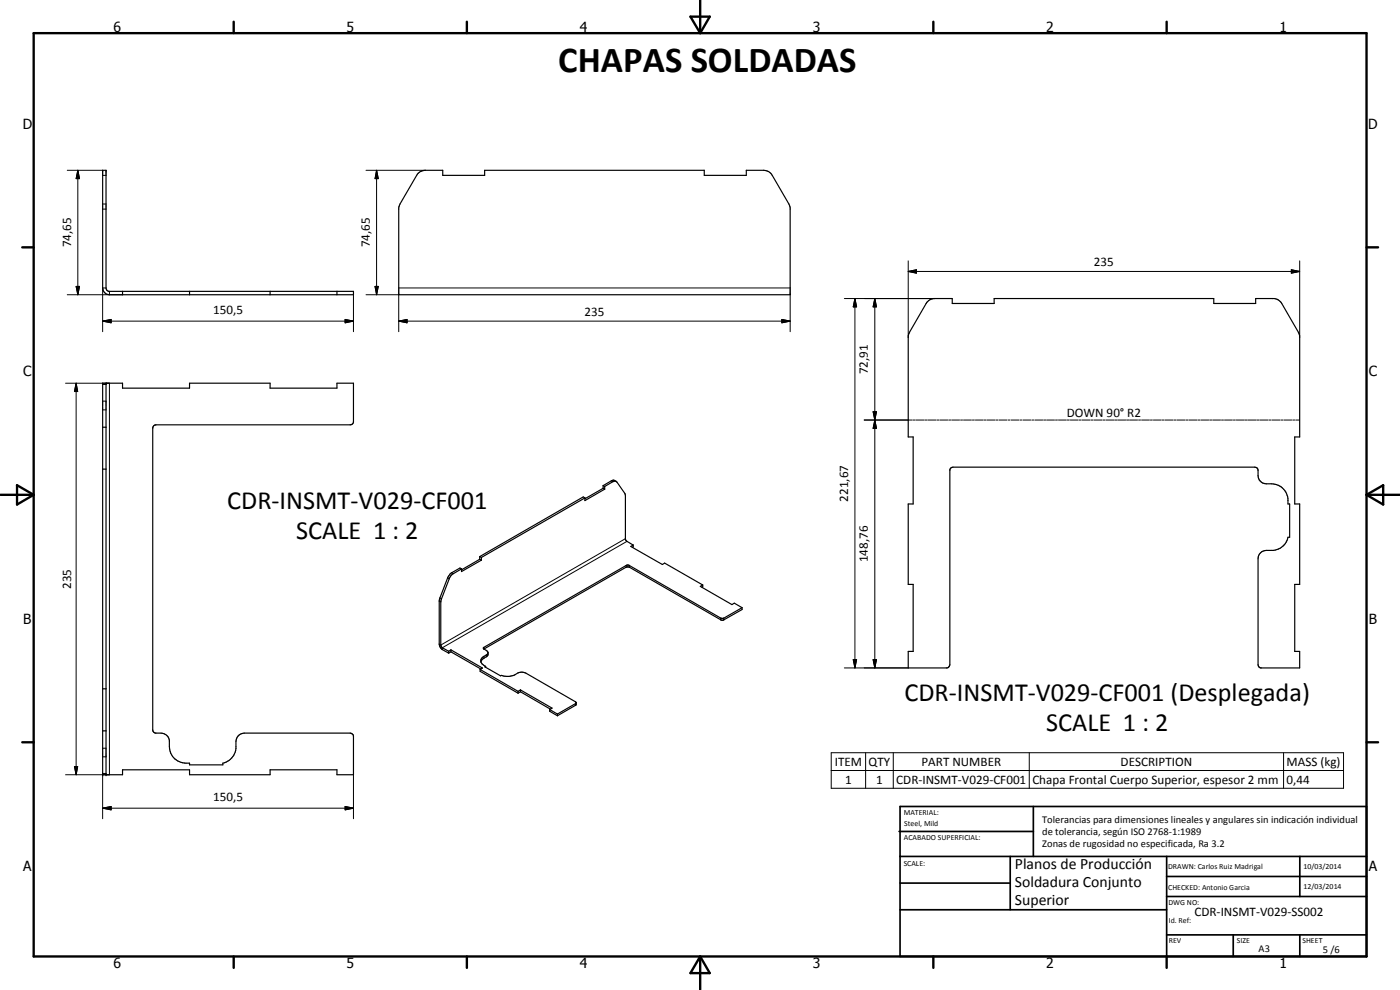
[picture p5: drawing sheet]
<svg xmlns="http://www.w3.org/2000/svg" width="420mm" height="297mm" viewBox="0 0 420 297" stroke-linecap="round" stroke-linejoin="round" font-family="sans-serif">
<g fill="none" stroke="#000" stroke-width=".35">
<path d="M30.8 51.1h1v35.3l.2 .6 .6 .4h73.5v1h-73.3a2.07 2.07 0 0 1-2-2zM125.5 52l.6-.5 1.6-.4h5.2v1.5h12.5v-1.5h66v1.5h12.6v-1.5h5.2a2.86 2.86 0 0 1 2.6 1.5l5 8.6 .3 1.2v26h-117.4v-26l.3-1.2zM36.8 87.4v1M56.9 87.4v1M81.1 87.4v1M101.1 87.4v1M278.2 90.7l.8-.7 1.2-.4h5.6v1.5h12.6v-1.5h65.9v1.5h12.5v-1.5h5.7l1.4 .6 .8 .9 5 8.6 .3 1.1v30.3h-1.4v20.1h1.4v24.1h-1.4v20.2h1.4v4.9h-11.7l-.7-.6v-32.2a2.52 2.52 0 0 1 2.5-2.5 5.8 5.8 0 0 0 4.9-1.2l1-1.2 .5-1.5h.5v-10h-.5a5.4 5.4 0 0 0-2-5.1 7.3 7.3 0 0 0-4.8-1 2.48 2.48 0 0 1-2.1-2.4l-.1-2-1-.5-90.9 .1-.5 .6-.1 58.7-.7 .8h-11.7v-4.9h1.5v-20.2h-1.5v-24.1h1.5v-20.1h-1.5v-30.3l.4-1.1zM30.8 115h6v1.5h20.1v-1.5h24.2v1.5h20v-1.5h5v11.7l-.6 .7-58.7 .1-.4 .1-.5 .5-.1 90.9 .1 .4 .5 .5 1.9 .1a2.57 2.57 0 0 1 2.5 2.1v1.9a5.1 5.1 0 0 0 6.1 5v.5h10v-.5a5.1 5.1 0 0 0 3.9-4.4v-2.1a2.59 2.59 0 0 1 2.6-2.5h31.9l.8 .8v11.7h-5v-1.5h-20v1.5h-24.2v-1.5h-20.1v1.5h-6zM31.8 115v117.5M30.8 128.2h1M30.8 140.8h1M175.5 149.4l-.5-.3-31 17.9"/>
<path d="M175.5 149.4l-31 17.9M181 146.5l-5.5 3.1M181 146.5l.5 .3M181 145.7v.8M181 145.7l.5 .3M181.5 146l2.4-1.5 .9-.1 2.8 3.8 .1 13.6 .3 .5 2 1.2M181.5 146.8l-6 3.4v-.8M181.5 146v.8M184.9 144.4l-1-.3-2.9 1.6M138.5 170.7l-.5-.3-2.9 1.8-.7 1.2-2.5 6.3-.1 13.6 .2 .7 .6 .8 2.1 1.2M138.5 170.7l-3.2 2-2.9 7.3-.1 13.5 .4 .9 2 1M144 167.8l-5.5 3.2"/>
<path d="M144 167.8l.5 .3M144 167v.8M144 167l.5 .3M144.5 168.1l-6 3.4v-.8M144.5 167.3v.8M190 163.5l-.7 .5 9.5 5.4 .7-.4 11.4 6.5M190 163.5v.6l-.2 .1M210.9 175.5l-.7 .4 9.5 5.5 .7-.4 2.3 1.3M210.9 175.5v.6l-.3 .1M134.7 195.4v.6M135.3 195.6l9 5.1M135.3 195.6l-.6 .4"/>
<path d="M135.3 195l9.5 5.4-.7 .5M135.3 195v.6M135.3 195l-.6 .4M144.3 198.5l.4 .8 1 .6M145.2 194.7l.9 .6a1.1 1.1 0 0 1-.1 1.8l-1.3 .8-.4 .6M145.7 199.9l-.2 .2 4.7 2.7 .2-.2a6 6 0 0 0 5.5-.8l.8-.1 1.1 .2 15.1 8.9M145.7 199.9v.3M146.5 195.9l-.2 .4a2.52 2.52 0 0 0-2 2.2M222.7 182.3v.6l-5.6 3.2h-.7l-27.5-15.9-.7-.1-43 24.6M222.7 182.3l-5.5 3.2h-.9l-27.5-15.9-.6-.1-43 24.7-.1 .2 .1 .3M30.8 219.3h1M30.8 206.7h1"/>
<path d="M144.1 200.9v.5l11.4 6.6M144.1 200.9l11.4 6.5M155.5 207.4v.6M156.2 207.6l9 5.2M156.2 207.6l-.7 .4M156.2 207l9.5 5.5-.7 .4M156.2 207v.6M156.2 207l-.7 .4M165 212.9v.5l2.3 1.4M165 212.9l2.3 1.3M167.3 214.2v.6M172.9 210.8l-.1 .8-5.5 3.2"/>
<path d="M172.9 210.8l-5.6 3.4"/>
</g>
<g fill="none" stroke="#000" stroke-width=".3">
<path d="M20.2 51.1h10.6M23.4 51.1l.5 2.5h-1.1zM23.4 51.1v37.3M30.8 52.6h1M109.8 51.1h17.9M113 51.1l.5 2.5h-.9zM113 51.1v37.3M30.8 62.7h1M30.8 61.2h1M272.6 78.3v22.9M390 78.3v22.9M20.2 88.4h16.6"/>
<path d="M22.8 85.9h1.1l-.5 2.5zM30.8 96.4l2.5-.6v1.1zM30.8 96.4h75.3M31.8 86.4h-1v13.1M32.8 87.4v1M103.6 95.8l2.5 .6-2.5 .5zM106.1 88.4v11.1M109.8 88.4h9.9v11.1M112.6 85.9h.9l-.5 2.5zM119.7 96.4l2.5-.6v1.1zM119.7 86.4h117.4M119.7 96.4h117.4"/>
<path d="M234.6 95.8l2.5 .6-2.5 .5zM237.1 88.4v11.1M253.4 89.6h27.1M256.6 89.6l.5 2.5h-1zM256.6 89.6v110.8M262.5 89.6l.5 2.5h-1zM262.5 89.6v110.8M272.6 81.4l2.4-.5v1.1zM272.6 81.4h117.4M387.6 80.9l2.4 .5-2.4 .6zM19.7 115h13.1v117.5h-13.1M22.8 115l.5 2.5h-1z"/>
<path d="M22.8 115v117.5M30.8 115.4h1M30.8 123h1M30.8 120.4h1M259.4 126h14.4M262 123.5h1l-.5 2.5zM262 123.5l1 5h-1l1-5zM262.5 126l.5 2.5h-1zM274 126h.6M274.9 126h2.4M277.6 126h.6M278.5 126h2.4"/>
<path d="M281.2 126h.6M282.1 126h2.3M284.7 126h.6M285.6 126h2.4M288.3 126h.6M289.2 126h2.3M291.8 126h.6M292.7 126h2.4M295.4 126h.6M296.3 126h2.4M298.9 126h.6M299.9 126h2.3"/>
<path d="M302.5 126h.6M303.4 126h2.4M306.1 126h.6M307 126h2.3M309.7 126h.5M310.5 126h2.4M313.2 126h.6M314.1 126h2.4M316.8 126h.6M317.7 126h2.3M320.3 126h.6M321.2 126h2.4"/>
<path d="M323.9 126h.6M324.8 126h2.3M327.4 126h.6M328.3 126h2.4M331 126h.6M331.9 126h2.4M334.5 126h.7M335.4 126h2.5M338.1 126h.6M339 126h2.4M341.7 126h.6M342.6 126h2.4"/>
<path d="M345.3 126h.6M346.1 126h2.4M348.8 126h.6M349.7 126h2.4M352.4 126h.6M353.3 126h2.3M355.9 126h.6M356.8 126h2.4M359.5 126h.6M360.4 126h2.3M363 126h.6M363.9 126h2.4"/>
<path d="M366.6 126h.6M367.5 126h2.4M370.2 126h.5M371 126h2.5M373.7 126h.6M374.6 126h2.4M377.3 126h.6M378.2 126h2.4M380.9 126h.6M381.8 126h2.3M384.4 126h.6M385.3 126h2.4"/>
<path d="M388 126h.6M388.9 126h1.1M183.5 144.3l.4 .2M132 179.4l.5 .3M134.4 173.4l.4 .3M135.6 171.8l.4 .3M187.7 161.6l-55.4 31.9-.5-.2M187.9 169.7v.5M188.2 162.4l-55.5 32v.5M188.9 169.7v.5M131.8 180.3l.5 .3M145.2 194.2v.5"/>
<path d="M145.2 196.9v.6M146 196.5v.6M216.3 185.5v.5M217.2 185.5v.5M256.1 197.9h1l-.5 2.5zM262 197.9h1l-.5 2.5zM172.7 211.1v.5M253.4 200.4h19.2M22.3 230h1l-.5 2.5zM30.8 224.5h1M30.8 227.1h1M31.8 232.1h-1v13.6"/>
<path d="M106.1 232.5v13.2M249.5 225.8h153.7v10.7h-153.7zM249.5 231.2h153.7M259.8 225.8v10.7M268.1 225.8v10.7M308.9 225.8v10.7M385.2 225.8v10.7M30.8 242.5l2.5-.5v1zM30.8 242.5h75.3M103.6 242l2.5 .5-2.5 .5z"/>
</g>
<g fill="#000">
<circle cx="30.8" cy="115" r=".18"/>
<circle cx="31.8" cy="115" r=".18"/>
<circle cx="30.8" cy="232.5" r=".18"/>
<circle cx="31.8" cy="232.5" r=".18"/>
</g>
<g fill="none" stroke="#000" stroke-width=".71">
<path d="M10.1 9.9h400v277.1h-400zM70.1 6.5v3.4M140.1 6.5v3.4M207.2 5h5.8l-2.9 4.9zM210.1 0v9.9M280.1 6.5v3.4M350.1 6.5v3.4M6.7 74.2h3.4M410.1 74.2h3.5M.1 148.5h10M5.1 145.6l5 2.9-5 2.9zM410.1 148.5h10"/>
<path d="M410.1 148.5l5-2.9v5.8zM6.7 222.7h3.4M410.1 222.7h3.5M70.1 287v3.4M140.1 287v3.4M210.1 287v10M210.1 287l2.9 5h-5.8zM280.1 287v3.4M350.1 287v3.4"/>
</g>
<g fill="none" stroke="#000" stroke-width=".51">
<path d="M269.8 249.5h40.3M270.1 242h140v45h-140zM270.1 257h140M303.2 257v16M310.1 242v15M350.1 257v30M390.1 257v12M270.1 265h33.1M270.1 273h80M350.1 269h60M350.1 263h60M350.1 280.5h60"/>
<path d="M370.1 280.5v6.5M390.1 280.5v6.5"/>
</g>
<g fill="#000">
<path d="M23.4 51.1l.5 2.5h-1.1zM113 51.1l.5 2.5h-.9zM22.8 85.9h1.1l-.5 2.5zM30.8 96.4l2.5-.6v1.1zM103.6 95.8l2.5 .6-2.5 .5zM112.6 85.9h.9l-.5 2.5zM119.7 96.4l2.5-.6v1.1zM234.6 95.8l2.5 .6-2.5 .5zM256.6 89.6l.5 2.5h-1zM262.5 89.6l.5 2.5h-1zM272.6 81.4l2.4-.5v1.1zM387.6 80.9l2.4 .5-2.4 .6z"/>
<path d="M22.8 115l.5 2.5h-1zM262 123.5h1l-.5 2.5zM262.5 126l.5 2.5h-1zM256.1 197.9h1l-.5 2.5zM262 197.9h1l-.5 2.5zM22.3 230h1l-.5 2.5zM30.8 242.5l2.5-.5v1zM103.6 242l2.5 .5-2.5 .5z"/>
</g>
<text font-size="11" x="167.5" y="21.6">CHAPAS SOLDADAS</text>
<g font-size="7.9">
<text x="68.2" y="152.7">CDR-INSMT-V029-CF001</text>
<text x="88.8" y="161.7">SCALE 1 : 2</text>
<text x="271.4" y="210.4">CDR-INSMT-V029-CF001 (Desplegada)</text>
<text x="313.9" y="219.4">SCALE 1 : 2</text>
</g>
<g font-size="4.7">
<text x="304.6" y="260.8">Planos de Producción</text>
<text x="304.6" y="266.2">Soldadura Conjunto</text>
<text x="304.6" y="271.6">Superior</text>
</g>
<g font-size="4.2">
<text x="34" y="9.6">6</text>
<text x="104" y="9.6">5</text>
<text x="174" y="9.6">4</text>
<text x="244" y="9.6">3</text>
<text x="314" y="9.6">2</text>
<text x="384" y="9.6">1</text>
<text x="6.8" y="38.7">D</text>
<text x="410.6" y="38.7">D</text>
<text x="7" y="112.9">C</text>
<text x="410.8" y="112.9">C</text>
<text x="7" y="187.1">B</text>
<text x="410.8" y="187.1">B</text>
<text x="7" y="261.4">A</text>
<text x="410.8" y="261.4">A</text>
<text x="34" y="290.4">6</text>
<text x="104" y="290.4">5</text>
<text x="174" y="290.4">4</text>
<text x="244" y="290.4">3</text>
<text x="314" y="290.4">2</text>
<text x="384" y="290.4">1</text>
</g>
<g font-size="3.9">
<text x="21.3" y="74.3" transform="rotate(-90 21.3 74.3)">74,65</text>
<text x="111" y="74.3" transform="rotate(-90 111 74.3)">74,65</text>
<text x="328.3" y="79.9">235</text>
<text x="64" y="94.3">150,5</text>
<text x="175.5" y="94.8">235</text>
<text x="260.5" y="112.3" transform="rotate(-90 260.5 112.3)">72,91</text>
<text x="320.2" y="125.3">DOWN 90° R2</text>
<text x="254.5" y="150.5" transform="rotate(-90 254.5 150.5)">221,67</text>
<text x="260.5" y="168.7" transform="rotate(-90 260.5 168.7)">148,76</text>
<text x="21.3" y="176.7" transform="rotate(-90 21.3 176.7)">235</text>
<text x="250.5" y="229.8">ITEM</text>
<text x="260.7" y="229.8">QTY</text>
<text x="276.6" y="229.8">PART NUMBER</text>
<text x="336.3" y="229.8">DESCRIPTION</text>
<text x="386.1" y="229.9">MASS (kg)</text>
<text x="253.7" y="235.1">1</text>
<text x="263" y="235.1">1</text>
<text x="269" y="235.1">CDR-INSMT-V029-CF001</text>
<text x="309.8" y="235.2">Chapa Frontal Cuerpo Superior, espesor 2 mm</text>
<text x="386.1" y="235.1">0,44</text>
<text x="64" y="240.4">150,5</text>
<text x="358.5" y="275">CDR-INSMT-V029-SS002</text>
</g>
<g font-size="3.1">
<text x="312.7" y="246.8">Tolerancias para dimensiones lineales y angulares sin indicación individual</text>
<text x="312.7" y="250.4">de tolerancia, según ISO 2768-1:1989</text>
<text x="312.7" y="254">Zonas de rugosidad no especificada, Ra 3.2</text>
<text x="377.7" y="285.6">A3</text>
<text x="397" y="285.9">5 /6</text>
</g>
<g font-size="2.4">
<text x="271.2" y="244.4">MATERIAL:</text>
<text x="271.3" y="252">ACABADO SUPERFICIAL:</text>
<text x="271.4" y="247.9">Steel, Mild</text>
<text x="271.2" y="259.7">SCALE:</text>
<text x="350.6" y="260.8">DRAWN: Carlos Ruiz Madrigal</text>
<text x="391.2" y="260.6">10/03/2014</text>
<text x="350.6" y="267">CHECKED: Antonio Garcia</text>
<text x="391.2" y="266.7">12/03/2014</text>
<text x="350.6" y="271.4">DWG NO:</text>
<text x="350.8" y="276.9">Id. Ref:</text>
<text x="350.8" y="282.8">REV</text>
<text x="371.2" y="282.9">SIZE</text>
<text x="390.9" y="282.9">SHEET</text>
</g>
</svg>
